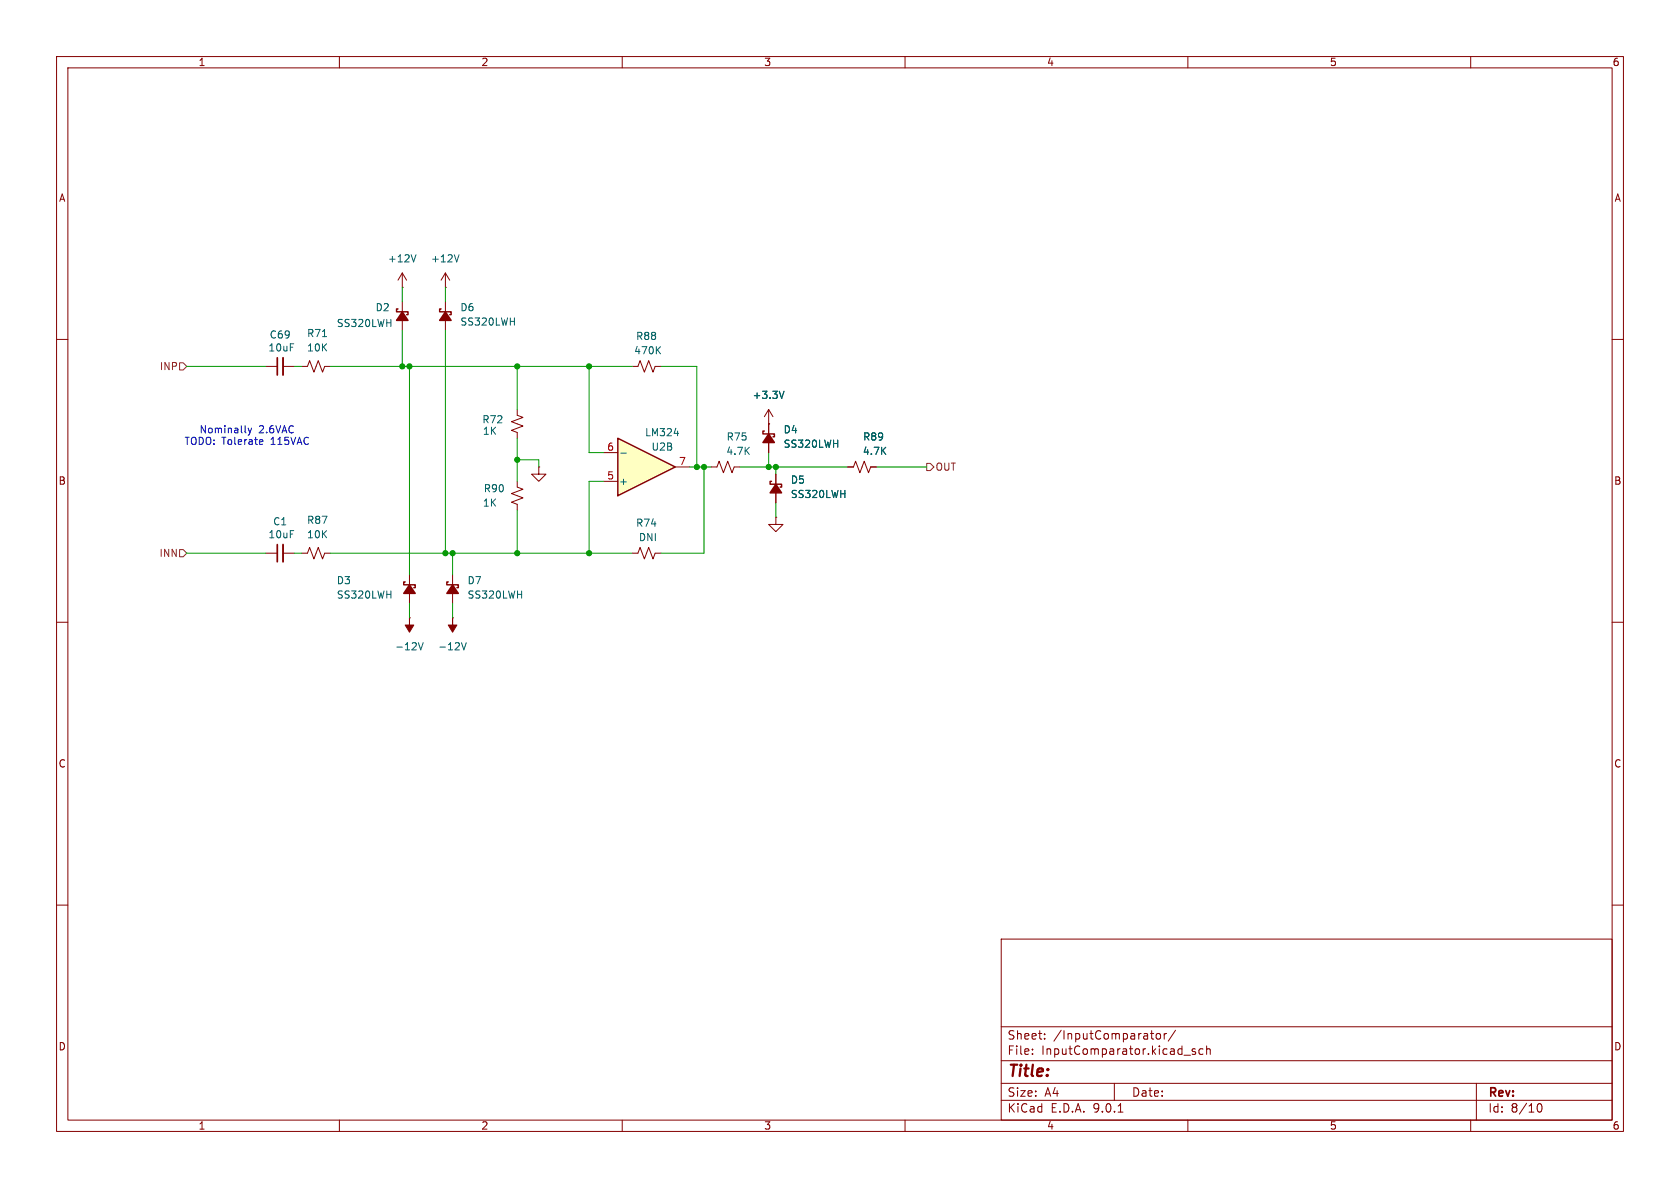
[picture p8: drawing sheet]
<svg xmlns="http://www.w3.org/2000/svg" width="297mm" height="210mm" viewBox="0 0 297 210" stroke-linecap="round" stroke-linejoin="round" font-family="sans-serif">
<g fill="none" stroke="#840000" stroke-width=".18">
<path d="M10 10h277v190h-277zM12 12h273v186h-273zM60 10v2M110 10v2M160 10v2M210 10v2M260 10v2M71.1 50.8h.1M71.1 48.3l-.7 1.2M71.1 48.3l.8 1.2M71.1 48.3v2.5M78.7 50.8h.1"/>
<path d="M78.7 48.3l-.7 1.2M78.7 48.3l.8 1.2M78.7 48.3v2.5M78.7 53.3v5.1M10 60h2M91.4 72.4v1l1.1 .4-2.1 .7 2.1 .8-2.1 .8 1 .4v1M135.9 74.9h.1M135.9 72.4v7.6M135.9 72.4l-.8 1.3M135.9 72.4l.8 1.3M285 60h2M91.4 85.1v1l1.1 .4-2.1 .7 2.1 .8-2.1 .8 1 .4v1"/>
<path d="M95.2 82.6v1.2h1.3l-1.3 1.3-1.2-1.3h1.2M95.2 82.6h.1M111.8 97.8h1l.4-1 .7 2 .8-2 .7 2 .4-1h1M125.7 82.6h1l.4-1.1 .8 2.1 .8-2.1 .7 2.1 .4-1h1M10 110h2M80 101.6v5.1M285 110h2M10 160h2M177 166h108v32h-108zM285 160h2M60 198v2M110 198v2"/>
<path d="M160 198v2M177 194.5h108M177 191.5h108M177 187.5h108M177 181.5h108M182.5 186.3v.1M182.5 185.5v.1M184.7 183.6v.1M184.7 182.8v.1M197 191.5v3M197.7 196.6h.8M203.4 182.7h.6"/>
<path d="M203.8 183.7h.2M204.5 182.8l.4-.1 .3 .3v.4l-.3 .3-.4-.1-.1-.2v-.4zM205.8 182.7v1M206.2 182.7l-.2 .1-.2 .2M207.8 182.1l-1.3 2M209.3 186.5h1.2M210 198v2M211.3 185.5l-.3-.1-.3 .2 .1 .2 .5 .2v.3h-.6M212.7 185.5l-.5-.1-.2 .3v.4l.1 .2h.6M213.3 185.5l.2-.1 .4 .1 .1 .9M213.3 184.9v1.5M260 198v2"/>
<path d="M261 191.5v6.5M271.7 195.7l.2-.5 .2-.1a.81 .81 0 0 1 .6 .6 .81 .81 0 0 1-.3 .8h-.4l-.3-.5"/>
</g>
<path d="M73.5 45l-.4 1.3M81.2 45l-.5 1.3M138.6 69.2l-.4 1.2" fill="none" stroke="#006464" stroke-width=".18"/>
<path d="M78 54.6h-.3v.5h2.1v.5h-.3M135.1 76.2h-.2v.5h2v.5h-.2M79.2 102.9h-.2v.5h2v.5h-.2" fill="none" stroke="#840000" stroke-width=".25"/>
<g fill="#840000" stroke="#840000" stroke-width=".25">
<path d="M135.9 76.7l1 1.5h-2z"/>
<path d="M80 103.4l1 1.5h-2z"/>
<path d="M78.7 55.1l1.1 1.5h-2.1z"/>
</g>
<path d="M109.2 77.5l10.2 5.1-10.2 5z" fill="#ffffc2"/>
<path d="M70.4 54.6h-.3v.5h2v.5h-.2M109.2 77.5l10.2 5.1-10.2 5zM136.4 85.1h-.3v.5h2.1v.5h-.3M71.6 102.9h-.2v.5h2v.5h-.2" fill="none" stroke="#840000" stroke-width=".25"/>
<g fill="none" stroke="#840000" stroke-width=".18">
<path d="M71.1 53.3v5.1M47 64.8h2M50 64.8h2.1M53.3 64.8h1.1l.3-1 .8 2 .8-2 .7 2 .4-1h1M111.8 64.8h1l.4-1 .7 2 .8-2 .7 2 .4-1h1M135.9 74.9h.1M135.9 74.9v1.8M135.9 78.2v1.8M47 97.8h2M50 97.8h2.1M53.3 97.8h1.1l.3-1 .8 2 .8-2 .7 2 .4-1h1M106.7 85.1h2.5"/>
<path d="M106.7 80h2.5M119.4 82.6h2.5M137.2 91.4v1.3h1.2l-1.2 1.3-1.3-1.3h1.3M137.2 91.4h.1M137.2 83.8v5.1M149.9 82.6h1l.4-1.1 .7 2.1 .8-2.1 .7 2.1 .4-1h1M72.4 109.2h.1M72.4 101.6v5.1M80 109.2h.1"/>
</g>
<path d="M57 59.5h.7M116.2 61.8l.6 .8M116.8 61.3l-.8 .7M119.2 76.6h.8M138.6 69.2l-.4 1.2M109.7 80.1h1M74 113.6l.4 1.3 .4-1.3M81.6 113.6l.4 1.3 .4-1.3" fill="none" stroke="#006464" stroke-width=".18"/>
<g fill="#840000" stroke="#840000" stroke-width=".25">
<path d="M137.2 85.6l1 1.5h-2.1z"/>
<path d="M71.1 55.1l1 1.5h-2z"/>
<path d="M72.4 103.4l1 1.5h-2z"/>
</g>
<g fill="#840000" stroke="#840000" stroke-width=".18">
<path d="M80 109.2v1.3h.8l-.8 1.3-.8-1.3h.8z"/>
<path d="M72.4 109.2v1.3h.8l-.8 1.3-.8-1.3h.8z"/>
</g>
<path d="M49 63.2v3.1M49 96.3v3" fill="none" stroke="#840000" stroke-width=".3"/>
<path d="M50 63.2v3.1M50 96.3v3" fill="none" stroke="#840000" stroke-width=".33"/>
<path d="M31.7 64.1h.7l.6 .7-.6 .6h-.7zM31.7 97.2h.7l.6 .6-.6 .6h-.7zM163.8 81.9h.7l.6 .7-.6 .6h-.7z" fill="none" stroke="#725600" stroke-width=".18"/>
<g fill="none" stroke="#009600" stroke-width=".18">
<path d="M71.1 50.8v2.5M71.1 58.4v6.4M78.7 50.8v2.5M78.7 58.4v39.4M33 64.8h14M52.1 64.8h1.2M58.4 64.8h53.4M72.4 64.8v36.8M91.4 64.8v7.6M91.4 77.5v7.6M104.1 64.8v15.2h2.6M116.8 64.8h6.4v17.8"/>
<path d="M33 97.8h14M52.1 97.8h1.2M58.4 97.8h53.4M80 97.8v3.8M91.4 90.2v7.6M91.4 81.3h3.8v1.3M106.7 85.1h-2.6v12.7M121.9 82.6h3.8M124.5 82.6v15.2h-7.7M130.8 82.6h19.1M135.9 80v2.6M137.2 82.6v1.2"/>
<path d="M137.2 88.9v2.5M154.9 82.6h8.9M72.4 106.7v2.5M80 106.7v2.5"/>
</g>
<path d="M43.9 75.7l.3 .8M44.2 76.5l-.3 .4M44.5 75.7l-.3 .8M46 77.7l.4 .1 .1 .2-.6 .1M46.4 78.5l-.4 .1" fill="none" stroke="#0000c2" stroke-width=".18"/>
<g fill="#009600" stroke="#009600" stroke-width=".18">
<circle cx="91.4" cy="81.3" r=".46"/>
<circle cx="91.4" cy="64.8" r=".46"/>
<circle cx="91.4" cy="97.8" r=".46"/>
<circle cx="72.4" cy="64.8" r=".46"/>
<circle cx="71.1" cy="64.8" r=".46"/>
<circle cx="135.9" cy="82.6" r=".46"/>
<circle cx="104.1" cy="97.8" r=".46"/>
<circle cx="123.2" cy="82.6" r=".46"/>
<circle cx="124.5" cy="82.6" r=".46"/>
<circle cx="104.1" cy="64.8" r=".46"/>
<circle cx="137.2" cy="82.6" r=".46"/>
<circle cx="78.7" cy="97.8" r=".46"/>
<circle cx="80" cy="97.8" r=".46"/>
</g>
<text font-size="2.8" fill="#840000" x="178" y="190.9">Title:</text>
<g font-size="2.1" fill="#840000">
<text x="178" y="184">Sheet:</text>
<text x="186.2" y="184">/InputComparator/</text>
<text x="178" y="186.7">File:</text>
<text x="184.1" y="186.7">InputComparator.kicad_sch</text>
<text x="178" y="196.9">KiCad</text>
<text x="178" y="194.1">Size:</text>
<text x="184.7" y="194.1">A4</text>
<text x="185.7" y="196.9">E.D.A.</text>
<text x="193.3" y="196.9">9.0.1</text>
<text x="200" y="194.1">Date:</text>
<text x="263" y="194.3">Rev:</text>
<text x="263" y="196.9">Id:</text>
<text x="267.1" y="196.9">8/10</text>
</g>
<g font-size="1.8" fill="#840000">
<text x="35" y="11.9">1</text>
<text x="85" y="11.9">2</text>
<text x="135" y="11.9">3</text>
<text x="185" y="11.9">4</text>
<text x="235" y="11.9">5</text>
<text x="285" y="11.9">6</text>
<text x="10.3" y="35.9">A</text>
<text x="285.3" y="35.9">A</text>
<text x="10.3" y="85.9">B</text>
<text x="285.3" y="85.9">B</text>
<text x="10.3" y="135.9">C</text>
<text x="285.3" y="135.9">C</text>
<text x="10.3" y="185.9">D</text>
<text x="285.3" y="185.9">D</text>
<text x="35" y="199.9">1</text>
<text x="85" y="199.9">2</text>
<text x="135" y="199.9">3</text>
<text x="185" y="199.9">4</text>
<text x="235" y="199.9">5</text>
<text x="285" y="199.9">6</text>
</g>
<g font-size="1.8" fill="#006464">
<text x="68.5" y="46.6">+12V</text>
<text x="76.1" y="46.6">+12V</text>
<text x="54.2" y="59.8">R71</text>
<text x="59.4" y="58">SS320LWH</text>
<text x="66.3" y="55.2">D2</text>
<text x="81.3" y="55.2">D6</text>
<text x="81.3" y="57.8">SS320LWH</text>
<text x="47.4" y="62.3">10uF</text>
<text x="47.6" y="60">C69</text>
<text x="54.2" y="62.3">10K</text>
<text x="112" y="62.8">470K</text>
<text x="112.4" y="60.3">R88</text>
<text x="132.9" y="70.7">+3.3V</text>
<text x="85.2" y="75">R72</text>
<text x="85.3" y="77.1">1K</text>
<text x="113.9" y="77.3">LM324</text>
<text x="138.4" y="76.8">D4</text>
<text x="115.1" y="79.9">U2B</text>
<text x="128.3" y="80.6">4.7K</text>
<text x="128.4" y="78.1">R75</text>
<text x="138.4" y="79.3">SS320LWH</text>
<text x="152.4" y="80.6">4.7K</text>
<text x="152.5" y="78.1">R89</text>
<text x="85.3" y="89.8">1K</text>
<text x="85.4" y="87.2">R90</text>
<text x="109.3" y="86">+</text>
<text x="139.7" y="85.7">D5</text>
<text x="139.7" y="88.2">SS320LWH</text>
<text x="47.4" y="95.4">10uF</text>
<text x="48.2" y="93.1">C1</text>
<text x="54.2" y="92.8">R87</text>
<text x="54.2" y="95.4">10K</text>
<text x="112.4" y="93.3">R74</text>
<text x="112.8" y="95.9">DNI</text>
<text x="59.4" y="103.5">D3</text>
<text x="59.4" y="106">SS320LWH</text>
<text x="82.6" y="103.5">D7</text>
<text x="82.6" y="106">SS320LWH</text>
<text x="69.7" y="115.2">-12V</text>
<text x="77.4" y="115.2">-12V</text>
</g>
<g font-size="1.8" fill="#725600">
<text x="28.2" y="65.6">INP</text>
<text x="165.3" y="83.4">OUT</text>
<text x="28.1" y="98.7">INN</text>
</g>
<g font-size="1.8" fill="#0000c2">
<text x="35.2" y="76.8">Nominally</text>
<text x="45.7" y="76.8">2.6VAC</text>
<text x="32.5" y="78.9">TODO: Tolerate</text>
<text x="48" y="78.9">115VAC</text>
</g>
<g font-size="1.8" fill="#a90000">
<text x="107.2" y="79.8">6</text>
<text x="119.9" y="82.3">7</text>
<text x="107.2" y="84.8">5</text>
</g>
</svg>
